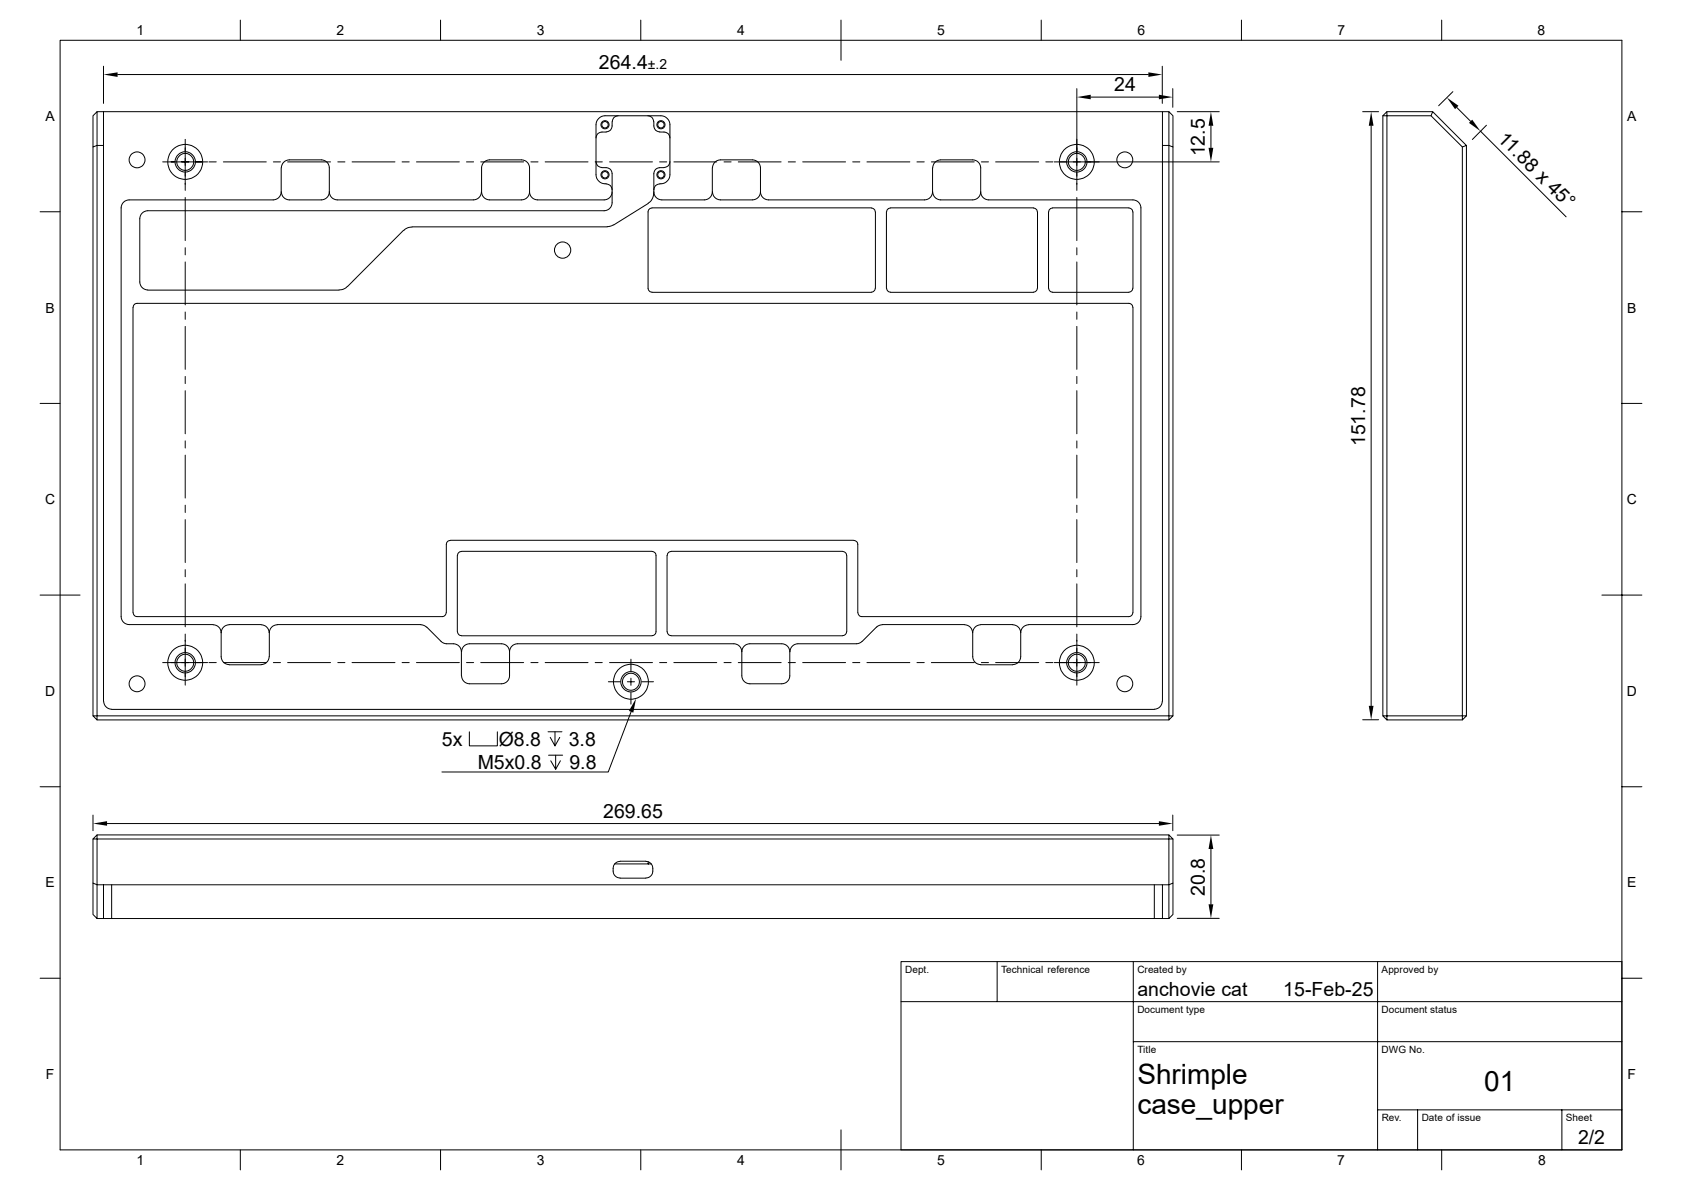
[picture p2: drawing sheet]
<svg xmlns="http://www.w3.org/2000/svg" width="420mm" height="297mm" viewBox="0 0 420 297" stroke-linecap="round" stroke-linejoin="round" font-family="sans-serif">
<g fill="none" stroke="#000" stroke-width=".25">
<path d="M15 10.1h390v276.9h-390zM25.8 16.5v9.3M29.4 18.6h257.3M60 5v5.1M110 5v5.1M160 5v5.1M210 5v10M260 5v5.1M290.2 16.5v9.3M310 5v5.1M360 5v5.1M23.2 36.7v142"/>
<path d="M24.2 27.9v8.4l-1 .4v-7.8zM24.2 27.9h266.1M25.8 27.9v8.4M46.2 34.8v12.7M151.4 33h-1.1a1.45 1.45 0 0 0-1.5 1.4M152.8 30.4v1a1.45 1.45 0 0 1-1.4 1.5M154.4 28.9a1.45 1.45 0 0 0-1.5 1.5M161.7 28.9a1.45 1.45 0 0 1 1.5 1.5l.1 1a1.45 1.45 0 0 0 1.4 1.5M164.7 33h1.1a1.45 1.45 0 0 1 1.5 1.4M268.9 22.1v25.4M272.4 24.2h17M290.3 36.3v138.7"/>
<path d="M291.9 27.9l1 1v7.8l-1-.4zM291.9 27.9h-1.6v8.4h1.6v142.4h-267.7v-142.4h1.6v138.7M292.8 22.1v4.7M292.9 36.7v142M293.9 27.9h10.5M302.4 31.4v5.5M340.3 27.9h3.9M342.4 31.4v144.8M345.3 28.9v149.8M346.3 27.9v1h-1zM346.3 27.9h11.4M357.3 28.9h-11v149.8h-1l1 1v-1h18.8v-142"/>
<path d="M357.7 27.9l8.5 8.4-1.1 .4-7.8-7.8zM362.8 22.9l-3.6 3.5M363.7 26.8l3.5 3.5M366.2 36.3v142.4M369.7 32.7l21.4 21.4M371.2 31.3l-3.6 3.5M10 52.9h5M40.6 40.4h11.2M46.2 49.3v10.7M52.2 40.4h1.8M55.8 40.4h10.7M68.3 40.4h1.7"/>
<path d="M70.2 47.9a2.02 2.02 0 0 1-2 2h-36a2.02 2.02 0 0 0-2 2v102a2.02 2.02 0 0 0 2 2h21M70.2 47.9l.1-6a2.02 2.02 0 0 1 1.9-2h8a2.02 2.02 0 0 1 2 2v6M70.3 47.9a2.02 2.02 0 0 0 1.9 2h8a2.02 2.02 0 0 0 2-2M71.8 40.4h10.7M82.2 47.9a2.02 2.02 0 0 0 2 2h34a2.02 2.02 0 0 0 2-2M84.3 40.4h1.8M87.9 40.4h10.7M100.4 40.4h1.8M100.8 57.5l-14 14M102.9 56.7l-1.2 .2-.9 .7M102.9 56.6h48.7M104 40.4h10.7"/>
<path d="M116.5 40.4h1.8M120 40.4h10.7M120.2 47.9v-6a2.02 2.02 0 0 1 2-2h8a2.02 2.02 0 0 1 2 2v6M120.2 47.9a2.02 2.02 0 0 0 2 2h8a2.02 2.02 0 0 0 2-2M132.2 47.9a2.02 2.02 0 0 0 2 2h16.7a2.02 2.02 0 0 0 1.9-2M132.6 40.4h1.7M136.1 40.4h10.7M148.6 40.4h1.8M148.8 40.3a1.52 1.52 0 0 0 1.5 1.5h1.1a1.45 1.45 0 0 1 1.4 1.5v7.3a2.02 2.02 0 0 1-1.9 2h-114a2.02 2.02 0 0 0-2 2v15.8a2.02 2.02 0 0 0 2 2M152.2 40.4h10.7M152.8 47.4a1.8 1.8 0 0 0-2.2-1.6l-1.1-.6-.6-1.2-.1-12.9a2.32 2.32 0 0 1 2.3-2.2h13.9a2.32 2.32 0 0 1 2.3 2.2v12.5a2.51 2.51 0 0 1-2.9 2.4l-.7 .3-.4 1.1M153.2 56.1l-1.6 .5"/>
<path d="M161.9 50.8l-8.7 5.4M162.8 51.9l-.7 .3-.3 .7v19l.3 .7 .7 .3M162.8 51.9h54.8M164.7 40.4h1.8M167.3 40.3a1.52 1.52 0 0 1-1.5 1.5h-1.1a1.45 1.45 0 0 0-1.4 1.5l-.1 4.9-.2 1a2.55 2.55 0 0 1-1.2 1.5M168.3 40.4h10.7M177.9 41.9v6a2.02 2.02 0 0 1-2 2h-10.7a2.02 2.02 0 0 1-1.9-2M177.9 41.9a2.02 2.02 0 0 1 2-2h8a2.02 2.02 0 0 1 2 2v6M177.9 47.9a2.02 2.02 0 0 0 2 2h8a2.02 2.02 0 0 0 2-2M180.8 40.4h1.8M184.3 40.4h10.8M196.8 40.4h1.8"/>
<path d="M200.4 40.4h10.7M212.9 40.4h1.8M216.5 40.4h10.7M217.6 51.9l.6 .3 .3 .7M218.6 52.9v19M222.4 51.9l-.6 .1-.3 .4-.1 .5-.1 19 .5 .9 .6 .1M222.4 51.9h35.6M229 40.4h1.8M232.6 40.4h10.7M232.9 41.9v6a2.02 2.02 0 0 1-2 2h-39a2.02 2.02 0 0 1-2-2M232.9 41.9a2.02 2.02 0 0 1 2-2h8a2.02 2.02 0 0 1 2 2v6M232.9 47.9a2.02 2.02 0 0 0 2 2h8a2.02 2.02 0 0 0 2-2"/>
<path d="M244.9 47.9a2.02 2.02 0 0 0 2 2h36a2.02 2.02 0 0 1 2 2v102a2.02 2.02 0 0 1-2 2h-26M245 40.4h1.8M248.6 40.4h10.8M258 51.9l.7 .3 .3 .7M259.1 52.9v19M261.1 40.4h1.8M261.8 52.9v19M262.8 51.9l-.7 .3-.2 .7M262.8 51.9h19.1M263.2 40.4h41.2M268.9 49.3v10.7M281.9 51.9l.7 .3 .3 .7"/>
<path d="M282.9 52.9v19M405 52.9h5M33.2 76.7v76.2M33.3 76.7l.2-.7 .7-.3h247.7l.7 .3 .3 .7M36.9 72.4h47.7M46.2 61.8v1.8M46.2 65.4v10.7M46.2 77.9v1.8M86.7 71.5l-.9 .7-1.2 .2M162.8 73h54.8M218.5 71.9l-.3 .7-.6 .3M222.4 73h35.6"/>
<path d="M259 71.9l-.3 .7-.7 .3M261.9 71.9l.2 .7 .7 .3M262.8 73h19.1M268.9 61.8v1.8M268.9 65.4v10.7M268.9 77.9v1.8M282.9 71.9l-.3 .7-.7 .3M282.9 76.7v76.2M46.2 81.5v10.7M46.2 94v1.7M46.2 97.5v10.8M268.9 81.5v10.7"/>
<path d="M268.9 94v1.7M268.9 97.5v10.8M10 100.7h5M46.2 110v1.8M46.2 113.6v10.7M268.9 110v1.8M268.9 113.6v10.7M405 100.7h5M46.2 126.1v1.8M46.2 129.7v10.7M112.4 134.9l-.7 .3-.3 .7v17l-.3 .7-.4 .3h-76.5l-.5-.1-.4-.9M112.4 134.9h100.8"/>
<path d="M114.2 138.6v19.1M115.2 137.6l-.5 .2-.3 .3-.2 .5M115.2 137.6h47.6M162.8 137.6l.9 .5 .1 .5v19.1l-.3 .6-.7 .3M166.6 138.6v19.1M167.6 137.6l-.5 .2-.4 .3-.1 .5M167.6 137.6h42.8M210.4 137.6l.9 .5 .1 .5M211.4 138.6v19.1M213.2 134.9l.9 .5 .1 .5v17M268.9 126.1v1.8M268.9 129.7v10.7"/>
<path d="M10 148.5h10M46.2 142.2v1.8M46.2 145.7v10.7M46.2 158.3v12.7M53.2 155.9a2.02 2.02 0 0 1 2 2M55.2 157.9v6a2.02 2.02 0 0 0 2 2M57.2 155.9a2.02 2.02 0 0 0-2 2M57.2 155.9h8M65.2 155.9a2.02 2.02 0 0 1 2 2M67.2 157.9v6a2.02 2.02 0 0 1-2 2M69.2 155.9a2.02 2.02 0 0 0-2 2M69.2 155.9h35.9"/>
<path d="M105.1 155.9l.8 .2 .6 .4M106.5 156.5l3.9 3.8a3.9 3.9 0 0 0 2.8 .4 2.02 2.02 0 0 1 2 2M114.2 157.7l.3 .6 .7 .3M115.2 158.7h47.6M166.6 157.7l.5 .8 .5 .1M167.6 158.7h42.8M211.4 157.7l-.3 .6-.7 .3M214.2 152.9l.3 .7 .7 .3h66.7l.7-.3 .3-.7M220.3 155.9l-1.1 .4-3.9 3.8M220.3 155.9h20.6M240.9 155.9a2.02 2.02 0 0 1 1.9 2M244.9 155.9a2.02 2.02 0 0 0-2 2v6a2.02 2.02 0 0 0 2 2"/>
<path d="M244.9 155.9h8M252.9 155.9a2.02 2.02 0 0 1 2 2M254.9 157.9v6a2.02 2.02 0 0 1-2 2M256.9 155.9a2.02 2.02 0 0 0-2 2M268.9 142.2v1.8M268.9 145.7v10.7M268.9 158.3v12.7M400 148.5h10M23.2 178.7h1v1zM24.2 179.7h267.7M25.9 175a2.02 2.02 0 0 0 2 2l260.3 .1a2.1 2.1 0 0 0 2-2.1M40.6 165.4h11.2"/>
<path d="M52.2 165.4h1.8M55.8 165.4h10.7M57.2 165.9h8M68.3 165.4h1.7M71.8 165.4h10.7M84.3 165.4h1.8M87.9 165.4h10.7M100.4 165.4h1.8M104 165.4h10.7M115.2 162.7l.1 6a2.02 2.02 0 0 0 1.9 2h8a2.02 2.02 0 0 0 2-2v-6M115.3 162.7a2.02 2.02 0 0 1 1.9-2h8a2.02 2.02 0 0 1 2 2M116.5 165.4h1.8"/>
<path d="M120 165.4h10.7M127.2 162.7a2.02 2.02 0 0 1 2-2h54a2.02 2.02 0 0 1 2 2M132.6 165.4h1.7M136.1 165.4h10.7M148.6 165.4h1.8M151.9 170.2h3M152.2 165.4h10.7M156.7 170.2h1.7M157.5 164.5v3M157.5 169.3v1.7M157.5 172.8v2.9M157.6 177.7l-5.7 15h-41.6"/>
<path d="M160.2 170.2h3M164.7 165.4h1.8M168.3 165.4h10.7M180.8 165.4h1.8M184.3 165.4h10.8M185.8 161.3l.7-.5 .7-.1h8a2.02 2.02 0 0 1 2 2v6a2.02 2.02 0 0 1-2 2h-8a2.02 2.02 0 0 1-2-2v-6l.2-.8zM196.8 165.4h1.8M200.4 165.4h10.7M212.9 165.4h1.8M215.2 160.1l-.6 .4-.8 .2h-14.6a2.02 2.02 0 0 0-1.9 2M216.5 165.4h10.7M229 165.4h1.8"/>
<path d="M232.6 165.4h10.7M244.9 165.9h8M245 165.4h1.8M248.6 165.4h10.8M261.1 165.4h1.8M263.2 165.4h11.3M291.9 178.7h1l-1 1zM340.3 179.6h3.9M346.3 179.7h18.8M365.1 178.7h1.1l-1.1 1zM10 196.4h5M117.2 182.6v3.6h7v-3.6"/>
<path d="M136.8 182.6h3.5M137 188.5h3.5M138.6 182.6v3.6l-1.2-2.2M138.7 188.5v3.5l-1.2-2.1M139.8 184l-1.2 2.2M139.9 189.9l-1.2 2.1M405 196.4h5M23.2 203.4v3.9M23.2 209.4v11M24.2 208.4v1h-1zM24.2 208.4h267.7M26.7 205.5h262.7"/>
<path d="M153.5 215.6h9.1M154.8 215a2.1 2.1 0 0 0-1.7 2.1 2.1 2.1 0 0 0 1.7 2M154.8 214.9h6.5M154.8 219.2h6.5M161.3 215a2.1 2.1 0 0 1 1.7 2.1 2.1 2.1 0 0 1-1.7 2M161.9 215.1v.5M291.9 208.4l1 1h-1zM292.8 203.4v3.9M292.9 209.4v11M293.9 208.4h10.5M302.4 211.9v13.8M23.2 220.4l1 .4v8.5l-1-1.1z"/>
<path d="M25.8 220.8v8.5h-1.6M25.8 229.3h264.5M27.9 220.8v8.5M288.2 220.8v8.5M290.3 220.8h-266.1v-11.4h267.7v11.4h-1.6v8.5h1.6M291.9 220.8l1-.4v7.8l-1 1.1zM293.9 229.2h10.5M10 244.2h5M225 250h180M249 240v10M283 260h122M283 240v47"/>
<path d="M344 240v47M405 240h-180v47M405 244.2h5M344 277h61M354 277v10M390 277v10M60 287v5M110 287v5M160 287v5M210 282v10M260 287v5M310 287v5"/>
<path d="M360 287v5"/>
<circle cx="34.2" cy="39.9" r="1.98"/>
<circle cx="151.1" cy="31.1" r="1.02"/>
<circle cx="151.1" cy="31.1" r=".8"/>
<circle cx="165" cy="31.1" r="1.02"/>
<circle cx="165" cy="31.1" r=".8"/>
<circle cx="280.9" cy="39.9" r="1.98"/>
<circle cx="46.2" cy="40.4" r="4.4"/>
<circle cx="46.3" cy="40.4" r="2.53"/>
<circle cx="46.3" cy="40.4" r="2.11"/>
<circle cx="151.1" cy="43.6" r="1.02"/>
<circle cx="151.1" cy="43.6" r=".8"/>
<circle cx="165" cy="43.6" r="1.02"/>
<circle cx="165" cy="43.6" r=".8"/>
<circle cx="268.9" cy="40.4" r="4.4"/>
<circle cx="268.9" cy="40.4" r="2.53"/>
<circle cx="268.9" cy="40.4" r="2.11"/>
<circle cx="140.5" cy="62.4" r="2.03"/>
<circle cx="34.2" cy="170.7" r="1.98"/>
<circle cx="46.2" cy="165.4" r="4.4"/>
<circle cx="46.3" cy="165.4" r="2.53"/>
<circle cx="46.3" cy="165.4" r="2.11"/>
<circle cx="157.5" cy="170.2" r="4.4"/>
<circle cx="157.6" cy="170.2" r="2.53"/>
<circle cx="157.6" cy="170.2" r="2.11"/>
<circle cx="268.9" cy="165.4" r="4.4"/>
<circle cx="268.9" cy="165.4" r="2.53"/>
<circle cx="268.9" cy="165.4" r="2.11"/>
<circle cx="280.9" cy="170.7" r="1.98"/>
</g>
<g fill="#000">
<path d="M25.8 18.6l3.6-.5v1.1zM286.7 18.1l3.5 .5-3.5 .6zM268.9 24.2l3.5-.6v1.2zM289.4 23.6l3.4 .6-3.4 .6zM301.8 36.9h1.2l-.6 3.5zM302.4 27.9l.6 3.5h-1.2zM342.4 27.9l.6 3.5h-1.2zM361.3 24.4l2.9 2-.9 .8zM366.8 30.7l.8-.8 2.1 2.8zM158.8 174.3l-.7 3.6-1.1-.5zM341.8 176.2h1.2l-.6 3.4zM23.2 205.5l3.5-.5v1.1z"/>
<path d="M289.4 205l3.4 .5-3.4 .6zM302.4 208.4l.6 3.5h-1.2zM301.8 225.7h1.2l-.6 3.5z"/>
</g>
<g font-size="7">
<text x="284" y="270.5">Shrimple</text>
<text x="370.6" y="272.3">01</text>
<text x="284" y="278">case_upper</text>
</g>
<g font-size="4.9">
<text x="149.5" y="17.2">264.4</text>
<text x="278.2" y="22.8">24</text>
<text x="373.8" y="34.8" transform="rotate(45 373.8 34.8)">11.88 x 45°</text>
<text x="300.9" y="39.1" transform="rotate(-90 300.9 39.1)">12.5</text>
<text x="340.9" y="111.4" transform="rotate(-90 340.9 111.4)">151.78</text>
<text x="110.3" y="186.2">5x</text>
<text x="124.5" y="186.2">Ø8.8</text>
<text x="142" y="186.2">3.8</text>
<text x="119.3" y="192">M5x0.8</text>
<text x="142.2" y="192">9.8</text>
<text x="150.6" y="204.1">269.65</text>
<text x="300.9" y="223.5" transform="rotate(-90 300.9 223.5)">20.8</text>
<text x="284" y="248.5">anchovie cat</text>
<text x="320.4" y="248.5">15-Feb-25</text>
<text x="394.1" y="285.6">2/2</text>
</g>
<g font-size="3.5">
<text x="34.1" y="8.8">1</text>
<text x="84.1" y="8.8">2</text>
<text x="134" y="8.8">3</text>
<text x="184.1" y="8.8">4</text>
<text x="234" y="8.7">5</text>
<text x="284" y="8.8">6</text>
<text x="334" y="8.8">7</text>
<text x="383.9" y="8.8">8</text>
<text x="161.8" y="17.2">±.2</text>
<text x="11.4" y="30.2">A</text>
<text x="406.3" y="30.2">A</text>
<text x="11.4" y="78">B</text>
<text x="406.3" y="78">B</text>
<text x="11.2" y="125.8">C</text>
<text x="406.2" y="125.8">C</text>
<text x="11.2" y="173.7">D</text>
<text x="406.2" y="173.7">D</text>
<text x="11.4" y="221.5">E</text>
<text x="406.3" y="221.5">E</text>
<text x="11.5" y="269.3">F</text>
<text x="406.4" y="269.3">F</text>
<text x="34.1" y="290.8">1</text>
<text x="84" y="290.8">2</text>
<text x="134" y="290.7">3</text>
<text x="184" y="290.8">4</text>
<text x="234" y="290.7">5</text>
<text x="284" y="290.7">6</text>
<text x="333.9" y="290.7">7</text>
<text x="384" y="290.7">8</text>
</g>
<g font-size="2.5">
<text x="226" y="242.8">Dept.</text>
<text x="250" y="242.8">Technical reference</text>
<text x="284" y="242.8">Created by</text>
<text x="345" y="242.8">Approved by</text>
<text x="284" y="252.8">Document type</text>
<text x="345" y="252.8">Document status</text>
<text x="284" y="262.8">Title</text>
<text x="345" y="262.8">DWG No.</text>
<text x="345" y="279.8">Rev.</text>
<text x="355" y="279.8">Date of issue</text>
<text x="391" y="279.8">Sheet</text>
</g>
</svg>
